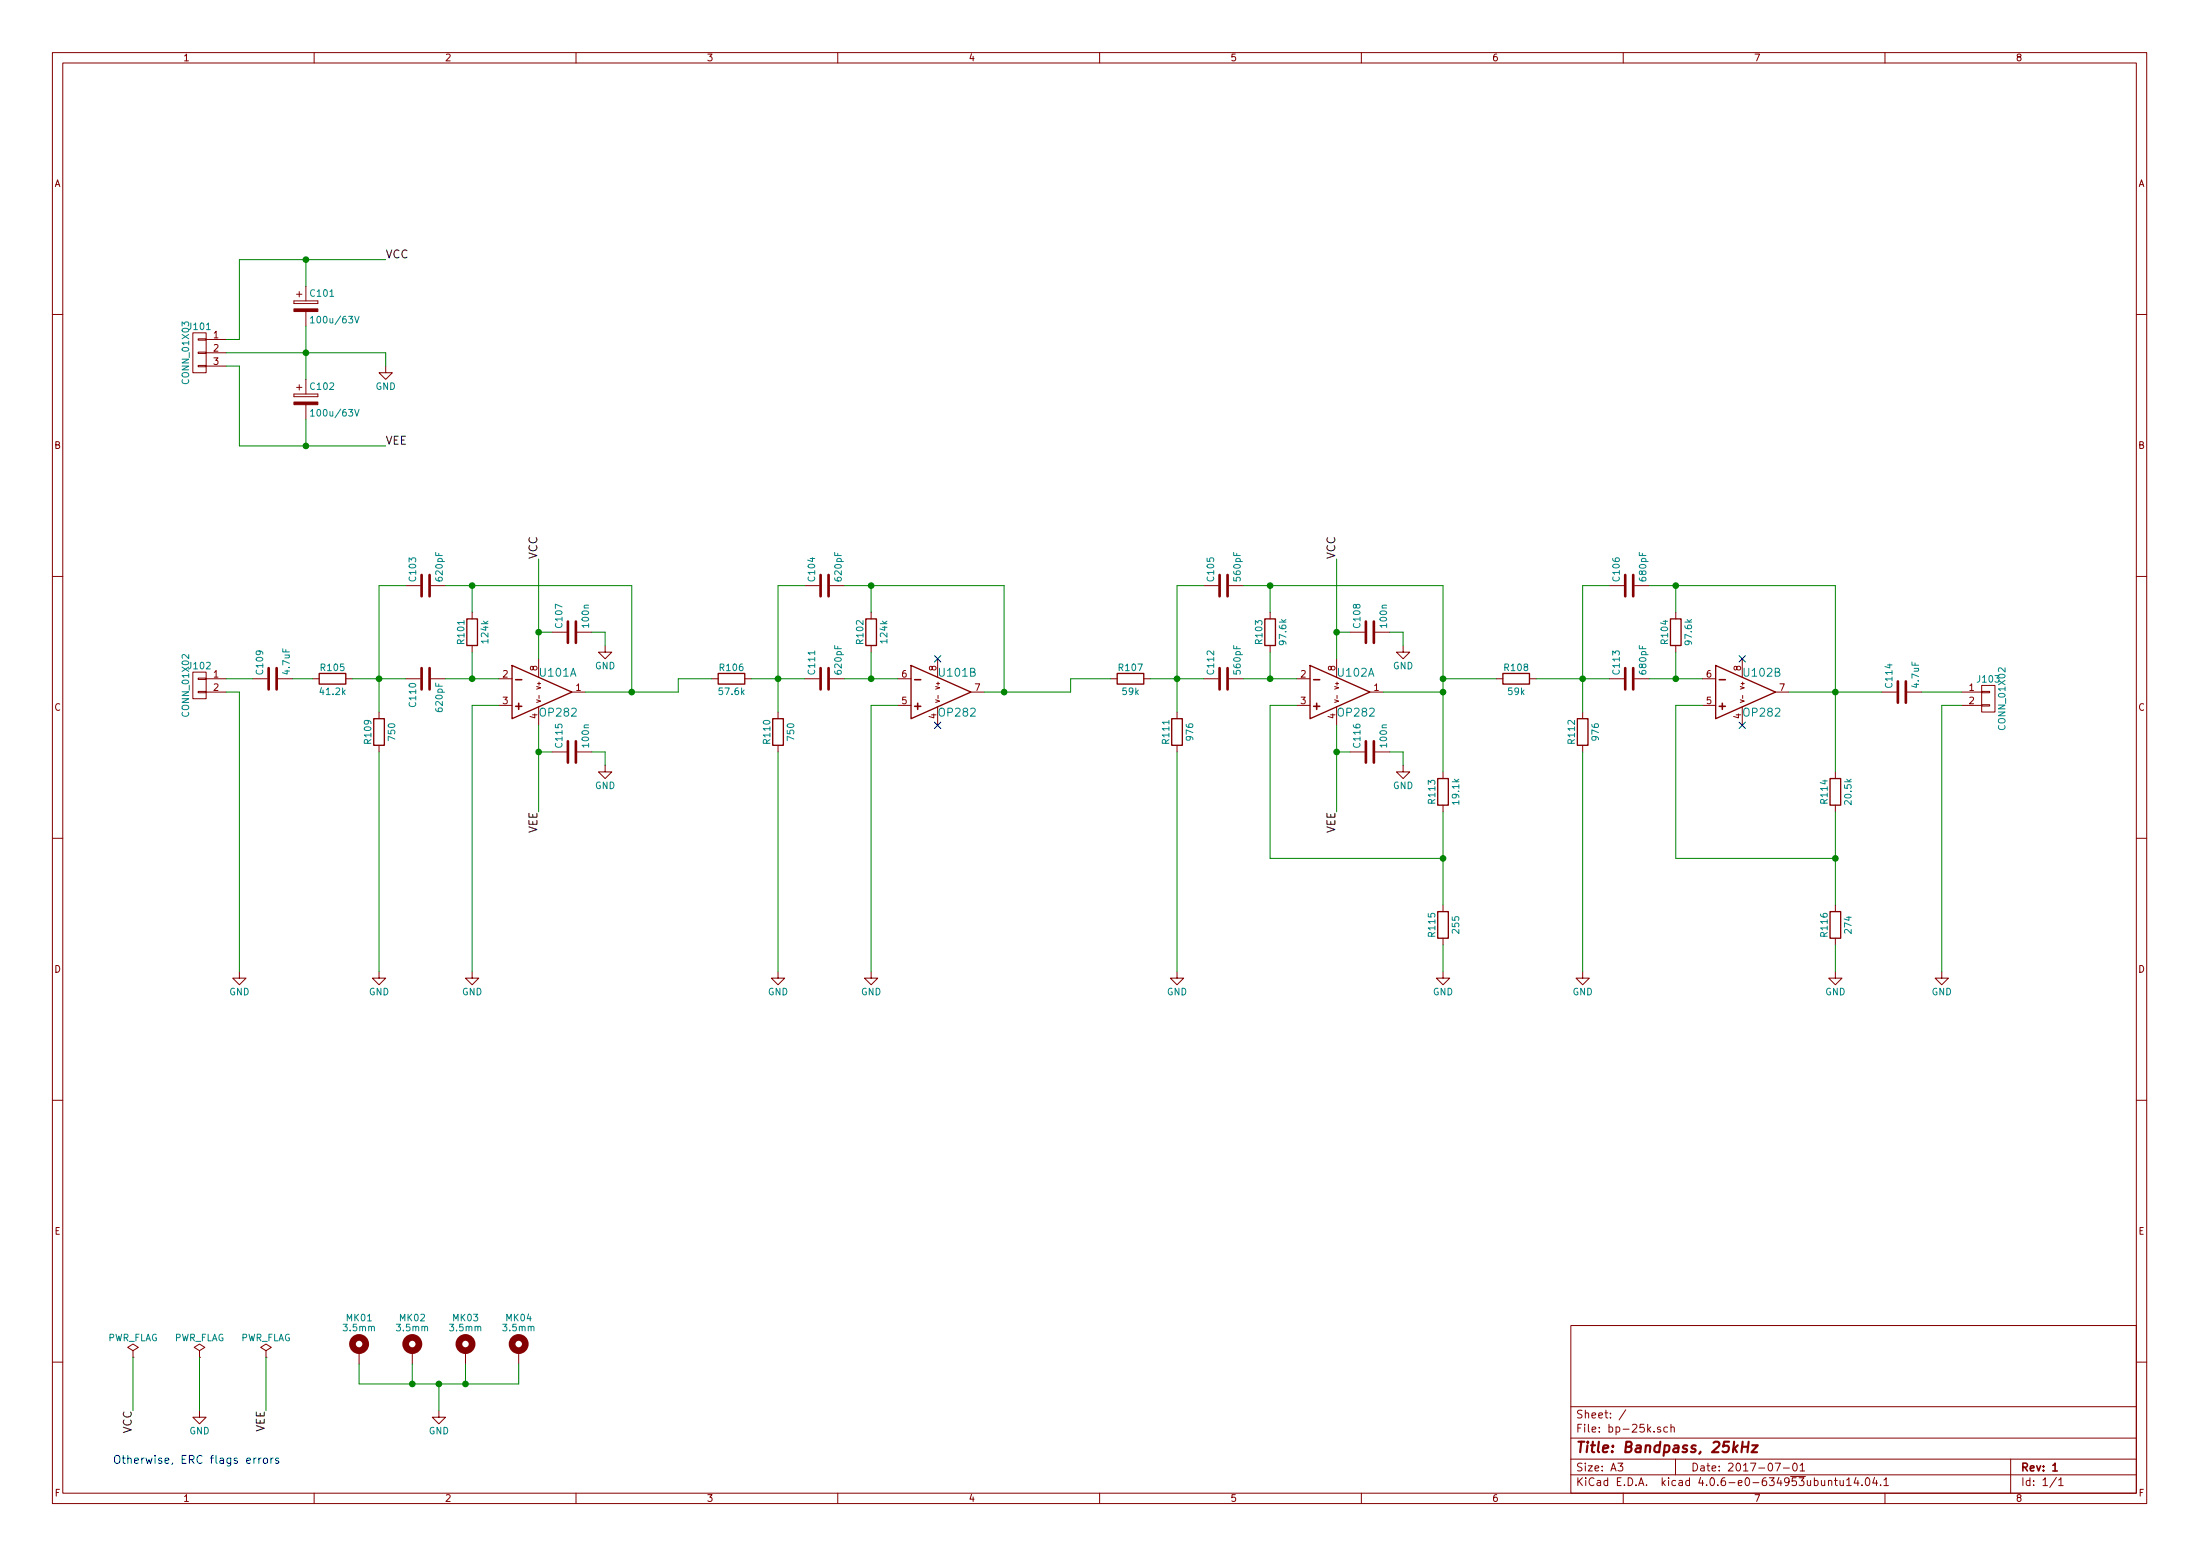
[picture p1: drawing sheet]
EESchema Schematic File Version 2
LIBS:power
LIBS:device
LIBS:transistors
LIBS:conn
LIBS:linear
LIBS:regul
LIBS:74xx
LIBS:cmos4000
LIBS:adc-dac
LIBS:memory
LIBS:xilinx
LIBS:microcontrollers
LIBS:dsp
LIBS:microchip
LIBS:analog_switches
LIBS:motorola
LIBS:texas
LIBS:intel
LIBS:audio
LIBS:interface
LIBS:digital-audio
LIBS:philips
LIBS:display
LIBS:cypress
LIBS:siliconi
LIBS:opto
LIBS:atmel
LIBS:contrib
LIBS:valves
LIBS:fan-controller_parts
LIBS:74xgxx
LIBS:ac-dc
LIBS:actel
LIBS:allegro
LIBS:Altera
LIBS:analog_devices
LIBS:battery_management
LIBS:bbd
LIBS:bosch
LIBS:brooktre
LIBS:cmos_ieee
LIBS:dc-dc
LIBS:diode
LIBS:elec-unifil
LIBS:ESD_Protection
LIBS:ftdi
LIBS:gennum
LIBS:graphic
LIBS:hc11
LIBS:infineon
LIBS:intersil
LIBS:ir
LIBS:Lattice
LIBS:leds
LIBS:LEM
LIBS:logo
LIBS:maxim
LIBS:mechanical
LIBS:microchip_dspic33dsc
LIBS:microchip_pic10mcu
LIBS:microchip_pic12mcu
LIBS:microchip_pic16mcu
LIBS:microchip_pic18mcu
LIBS:microchip_pic24mcu
LIBS:microchip_pic32mcu
LIBS:modules
LIBS:motor_drivers
LIBS:motors
LIBS:msp430
LIBS:nordicsemi
LIBS:nxp
LIBS:nxp_armmcu
LIBS:onsemi
LIBS:Oscillators
LIBS:powerint
LIBS:Power_Management
LIBS:pspice
LIBS:references
LIBS:relays
LIBS:rfcom
LIBS:RFSolutions
LIBS:sensors
LIBS:silabs
LIBS:stm8
LIBS:stm32
LIBS:supertex
LIBS:switches
LIBS:transf
LIBS:triac_thyristor
LIBS:ttl_ieee
LIBS:video
LIBS:wiznet
LIBS:Worldsemi
LIBS:Xicor
LIBS:zetex
LIBS:Zilog
LIBS:bp-15k-cache
EELAYER 25 0
EELAYER END
$Descr A3 16535 11693
encoding utf-8
Sheet 1 1
Title "Bandpass, 25kHz"
Date "2017-07-01"
Rev "1"
Comp ""
Comment1 ""
Comment2 ""
Comment3 ""
Comment4 ""
$EndDescr
$Comp
L OP282 U101
U 1 1
P 4050 5200
F 0 "U101" H 4050 5350 60  0000 L CNN
F 1 "OP282" H 4050 5050 60  0000 L CNN
F 2 "Housings_SOIC:SOIC-8_3.9x4.9mm_Pitch1.27mm" H 4250 5200 60  0001 C CNN
F 3 "" H 4250 5200 60  0001 C CNN
	1    4050 5200
	1    0    0    -1  
$EndComp
$Comp
L OP282 U101
U 2 1
P 7050 5200
F 0 "U101" H 7050 5350 60  0000 L CNN
F 1 "OP282" H 7050 5050 60  0000 L CNN
F 2 "Housings_SOIC:SOIC-8_3.9x4.9mm_Pitch1.27mm" H 7250 5200 60  0001 C CNN
F 3 "" H 7250 5200 60  0001 C CNN
	2    7050 5200
	1    0    0    -1  
$EndComp
$Comp
L OP282 U102
U 1 1
P 10050 5200
F 0 "U102" H 10050 5350 60  0000 L CNN
F 1 "OP282" H 10050 5050 60  0000 L CNN
F 2 "Housings_SOIC:SOIC-8_3.9x4.9mm_Pitch1.27mm" H 10250 5200 60  0001 C CNN
F 3 "" H 10250 5200 60  0001 C CNN
	1    10050 5200
	1    0    0    -1  
$EndComp
$Comp
L OP282 U102
U 2 1
P 13100 5200
F 0 "U102" H 13100 5350 60  0000 L CNN
F 1 "OP282" H 13100 5050 60  0000 L CNN
F 2 "Housings_SOIC:SOIC-8_3.9x4.9mm_Pitch1.27mm" H 13300 5200 60  0001 C CNN
F 3 "" H 13300 5200 60  0001 C CNN
	2    13100 5200
	1    0    0    -1  
$EndComp
$Comp
L C C103
U 1 1
P 3200 4400
F 0 "C103" H 3225 4500 50  0000 L CNN
F 1 "620pF" H 3225 4300 50  0000 L CNN
F 2 "Capacitors_SMD:C_0603_HandSoldering" H 3238 4250 50  0001 C CNN
F 3 "" H 3200 4400 50  0001 C CNN
	1    3200 4400
	0    -1   -1   0   
$EndComp
$Comp
L C C110
U 1 1
P 3200 5100
F 0 "C110" H 3225 5200 50  0000 L CNN
F 1 "620pF" H 3225 5000 50  0000 L CNN
F 2 "Capacitors_SMD:C_0603_HandSoldering" H 3238 4950 50  0001 C CNN
F 3 "" H 3200 5100 50  0001 C CNN
	1    3200 5100
	0    -1   1    0   
$EndComp
$Comp
L R R101
U 1 1
P 3550 4750
F 0 "R101" V 3630 4750 50  0000 C CNN
F 1 "124k" V 3450 4750 50  0000 C CNN
F 2 "Resistors_SMD:R_0201" V 3480 4750 50  0001 C CNN
F 3 "" H 3550 4750 50  0001 C CNN
	1    3550 4750
	-1   0    0    -1  
$EndComp
$Comp
L R R109
U 1 1
P 2850 5500
F 0 "R109" V 2930 5500 50  0000 C CNN
F 1 "750" V 2750 5500 50  0000 C CNN
F 2 "Resistors_SMD:R_0201" V 2780 5500 50  0001 C CNN
F 3 "" H 2850 5500 50  0001 C CNN
	1    2850 5500
	-1   0    0    -1  
$EndComp
$Comp
L GND #PWR01
U 1 1
P 2850 7300
F 0 "#PWR01" H 2850 7050 50  0001 C CNN
F 1 "GND" H 2850 7150 50  0000 C CNN
F 2 "" H 2850 7300 50  0001 C CNN
F 3 "" H 2850 7300 50  0001 C CNN
	1    2850 7300
	1    0    0    -1  
$EndComp
$Comp
L GND #PWR02
U 1 1
P 3550 7300
F 0 "#PWR02" H 3550 7050 50  0001 C CNN
F 1 "GND" H 3550 7150 50  0000 C CNN
F 2 "" H 3550 7300 50  0001 C CNN
F 3 "" H 3550 7300 50  0001 C CNN
	1    3550 7300
	1    0    0    -1  
$EndComp
$Comp
L R R105
U 1 1
P 2500 5100
F 0 "R105" V 2580 5100 50  0000 C CNN
F 1 "41.2k" V 2400 5100 50  0000 C CNN
F 2 "Resistors_SMD:R_0201" V 2430 5100 50  0001 C CNN
F 3 "" H 2500 5100 50  0001 C CNN
	1    2500 5100
	0    -1   -1   0   
$EndComp
$Comp
L CONN_01X03 J101
U 1 1
P 1500 2650
F 0 "J101" H 1500 2850 50  0000 C CNN
F 1 "CONN_01X03" V 1600 2650 50  0000 C CNN
F 2 "Pin_Headers:Pin_Header_Straight_1x03_Pitch2.54mm" H 1500 2650 50  0001 C CNN
F 3 "" H 1500 2650 50  0001 C CNN
	1    1500 2650
	-1   0    0    -1  
$EndComp
$Comp
L CONN_01X02 J102
U 1 1
P 1500 5150
F 0 "J102" H 1500 5300 50  0000 C CNN
F 1 "CONN_01X02" V 1600 5150 50  0000 C CNN
F 2 "Pin_Headers:Pin_Header_Straight_1x02_Pitch2.54mm" H 1500 5150 50  0001 C CNN
F 3 "" H 1500 5150 50  0001 C CNN
	1    1500 5150
	-1   0    0    -1  
$EndComp
$Comp
L CONN_01X02 J103
U 1 1
P 14950 5250
F 0 "J103" H 14950 5400 50  0000 C CNN
F 1 "CONN_01X02" V 15050 5250 50  0000 C CNN
F 2 "Pin_Headers:Pin_Header_Straight_1x02_Pitch2.54mm" H 14950 5250 50  0001 C CNN
F 3 "" H 14950 5250 50  0001 C CNN
	1    14950 5250
	1    0    0    -1  
$EndComp
$Comp
L GND #PWR03
U 1 1
P 2900 2750
F 0 "#PWR03" H 2900 2500 50  0001 C CNN
F 1 "GND" H 2900 2600 50  0000 C CNN
F 2 "" H 2900 2750 50  0001 C CNN
F 3 "" H 2900 2750 50  0001 C CNN
	1    2900 2750
	1    0    0    -1  
$EndComp
$Comp
L GND #PWR04
U 1 1
P 1800 7300
F 0 "#PWR04" H 1800 7050 50  0001 C CNN
F 1 "GND" H 1800 7150 50  0000 C CNN
F 2 "" H 1800 7300 50  0001 C CNN
F 3 "" H 1800 7300 50  0001 C CNN
	1    1800 7300
	1    0    0    -1  
$EndComp
$Comp
L C C109
U 1 1
P 2050 5100
F 0 "C109" H 2075 5200 50  0000 L CNN
F 1 "4.7uF" H 2075 5000 50  0000 L CNN
F 2 "Capacitors_SMD:C_1206_HandSoldering" H 2088 4950 50  0001 C CNN
F 3 "" H 2050 5100 50  0001 C CNN
	1    2050 5100
	0    -1   -1   0   
$EndComp
$Comp
L CP C101
U 1 1
P 2300 2300
F 0 "C101" H 2325 2400 50  0000 L CNN
F 1 "100u/63V" H 2325 2200 50  0000 L CNN
F 2 "Capacitors_SMD:CP_Elec_6.3x7.7" H 2338 2150 50  0001 C CNN
F 3 "" H 2300 2300 50  0001 C CNN
	1    2300 2300
	1    0    0    -1  
$EndComp
$Comp
L CP C102
U 1 1
P 2300 3000
F 0 "C102" H 2325 3100 50  0000 L CNN
F 1 "100u/63V" H 2325 2900 50  0000 L CNN
F 2 "Capacitors_SMD:CP_Elec_6.3x7.7" H 2338 2850 50  0001 C CNN
F 3 "" H 2300 3000 50  0001 C CNN
	1    2300 3000
	1    0    0    -1  
$EndComp
Text Label 2900 1950 0    60   ~ 0
VCC
Text Label 2900 3350 0    60   ~ 0
VEE
$Comp
L C C107
U 1 1
P 4300 4750
F 0 "C107" H 4325 4850 50  0000 L CNN
F 1 "100n" H 4325 4650 50  0000 L CNN
F 2 "Capacitors_SMD:C_1812_HandSoldering" H 4338 4600 50  0001 C CNN
F 3 "" H 4300 4750 50  0001 C CNN
	1    4300 4750
	0    -1   -1   0   
$EndComp
$Comp
L C C115
U 1 1
P 4300 5650
F 0 "C115" H 4325 5750 50  0000 L CNN
F 1 "100n" H 4325 5550 50  0000 L CNN
F 2 "Capacitors_SMD:C_1812_HandSoldering" H 4338 5500 50  0001 C CNN
F 3 "" H 4300 5650 50  0001 C CNN
	1    4300 5650
	0    -1   -1   0   
$EndComp
$Comp
L GND #PWR05
U 1 1
P 4550 4850
F 0 "#PWR05" H 4550 4600 50  0001 C CNN
F 1 "GND" H 4550 4700 50  0000 C CNN
F 2 "" H 4550 4850 50  0001 C CNN
F 3 "" H 4550 4850 50  0001 C CNN
	1    4550 4850
	1    0    0    -1  
$EndComp
$Comp
L GND #PWR06
U 1 1
P 4550 5750
F 0 "#PWR06" H 4550 5500 50  0001 C CNN
F 1 "GND" H 4550 5600 50  0000 C CNN
F 2 "" H 4550 5750 50  0001 C CNN
F 3 "" H 4550 5750 50  0001 C CNN
	1    4550 5750
	1    0    0    -1  
$EndComp
Text Label 4050 4200 1    60   ~ 0
VCC
Text Label 4050 6100 3    60   ~ 0
VEE
$Comp
L R R102
U 1 1
P 6550 4750
F 0 "R102" V 6630 4750 50  0000 C CNN
F 1 "124k" V 6450 4750 50  0000 C CNN
F 2 "Resistors_SMD:R_0201" V 6480 4750 50  0001 C CNN
F 3 "" H 6550 4750 50  0001 C CNN
	1    6550 4750
	-1   0    0    -1  
$EndComp
$Comp
L C C104
U 1 1
P 6200 4400
F 0 "C104" H 6225 4500 50  0000 L CNN
F 1 "620pF" H 6225 4300 50  0000 L CNN
F 2 "Capacitors_SMD:C_0603_HandSoldering" H 6238 4250 50  0001 C CNN
F 3 "" H 6200 4400 50  0001 C CNN
	1    6200 4400
	0    -1   -1   0   
$EndComp
$Comp
L C C111
U 1 1
P 6200 5100
F 0 "C111" H 6225 5200 50  0000 L CNN
F 1 "620pF" H 6225 5000 50  0000 L CNN
F 2 "Capacitors_SMD:C_0603_HandSoldering" H 6238 4950 50  0001 C CNN
F 3 "" H 6200 5100 50  0001 C CNN
	1    6200 5100
	0    -1   -1   0   
$EndComp
$Comp
L R R106
U 1 1
P 5500 5100
F 0 "R106" V 5580 5100 50  0000 C CNN
F 1 "57.6k" V 5400 5100 50  0000 C CNN
F 2 "Resistors_SMD:R_0201" V 5430 5100 50  0001 C CNN
F 3 "" H 5500 5100 50  0001 C CNN
	1    5500 5100
	0    -1   -1   0   
$EndComp
$Comp
L R R110
U 1 1
P 5850 5500
F 0 "R110" V 5930 5500 50  0000 C CNN
F 1 "750" V 5750 5500 50  0000 C CNN
F 2 "Resistors_SMD:R_0201" V 5780 5500 50  0001 C CNN
F 3 "" H 5850 5500 50  0001 C CNN
	1    5850 5500
	-1   0    0    -1  
$EndComp
$Comp
L GND #PWR07
U 1 1
P 5850 7300
F 0 "#PWR07" H 5850 7050 50  0001 C CNN
F 1 "GND" H 5850 7150 50  0000 C CNN
F 2 "" H 5850 7300 50  0001 C CNN
F 3 "" H 5850 7300 50  0001 C CNN
	1    5850 7300
	1    0    0    -1  
$EndComp
$Comp
L GND #PWR08
U 1 1
P 6550 7300
F 0 "#PWR08" H 6550 7050 50  0001 C CNN
F 1 "GND" H 6550 7150 50  0000 C CNN
F 2 "" H 6550 7300 50  0001 C CNN
F 3 "" H 6550 7300 50  0001 C CNN
	1    6550 7300
	1    0    0    -1  
$EndComp
NoConn ~ 7050 4950
NoConn ~ 7050 5450
$Comp
L R R103
U 1 1
P 9550 4750
F 0 "R103" V 9630 4750 50  0000 C CNN
F 1 "97.6k" V 9450 4750 50  0000 C CNN
F 2 "Resistors_SMD:R_0201" V 9480 4750 50  0001 C CNN
F 3 "" H 9550 4750 50  0001 C CNN
	1    9550 4750
	-1   0    0    -1  
$EndComp
$Comp
L C C105
U 1 1
P 9200 4400
F 0 "C105" H 9225 4500 50  0000 L CNN
F 1 "560pF" H 9225 4300 50  0000 L CNN
F 2 "Capacitors_SMD:C_0805_HandSoldering" H 9238 4250 50  0001 C CNN
F 3 "" H 9200 4400 50  0001 C CNN
	1    9200 4400
	0    -1   -1   0   
$EndComp
$Comp
L C C112
U 1 1
P 9200 5100
F 0 "C112" H 9225 5200 50  0000 L CNN
F 1 "560pF" H 9225 5000 50  0000 L CNN
F 2 "Capacitors_SMD:C_0805_HandSoldering" H 9238 4950 50  0001 C CNN
F 3 "" H 9200 5100 50  0001 C CNN
	1    9200 5100
	0    -1   -1   0   
$EndComp
$Comp
L R R111
U 1 1
P 8850 5500
F 0 "R111" V 8930 5500 50  0000 C CNN
F 1 "976" V 8750 5500 50  0000 C CNN
F 2 "Resistors_SMD:R_0201" V 8780 5500 50  0001 C CNN
F 3 "" H 8850 5500 50  0001 C CNN
	1    8850 5500
	-1   0    0    -1  
$EndComp
$Comp
L GND #PWR09
U 1 1
P 8850 7300
F 0 "#PWR09" H 8850 7050 50  0001 C CNN
F 1 "GND" H 8850 7150 50  0000 C CNN
F 2 "" H 8850 7300 50  0001 C CNN
F 3 "" H 8850 7300 50  0001 C CNN
	1    8850 7300
	1    0    0    -1  
$EndComp
$Comp
L GND #PWR010
U 1 1
P 10850 7300
F 0 "#PWR010" H 10850 7050 50  0001 C CNN
F 1 "GND" H 10850 7150 50  0000 C CNN
F 2 "" H 10850 7300 50  0001 C CNN
F 3 "" H 10850 7300 50  0001 C CNN
	1    10850 7300
	1    0    0    -1  
$EndComp
$Comp
L R R107
U 1 1
P 8500 5100
F 0 "R107" V 8580 5100 50  0000 C CNN
F 1 "59k" V 8400 5100 50  0000 C CNN
F 2 "Resistors_SMD:R_0201" V 8430 5100 50  0001 C CNN
F 3 "" H 8500 5100 50  0001 C CNN
	1    8500 5100
	0    -1   -1   0   
$EndComp
$Comp
L C C108
U 1 1
P 10300 4750
F 0 "C108" H 10325 4850 50  0000 L CNN
F 1 "100n" H 10325 4650 50  0000 L CNN
F 2 "Capacitors_SMD:C_1812_HandSoldering" H 10338 4600 50  0001 C CNN
F 3 "" H 10300 4750 50  0001 C CNN
	1    10300 4750
	0    -1   -1   0   
$EndComp
$Comp
L C C116
U 1 1
P 10300 5650
F 0 "C116" H 10325 5750 50  0000 L CNN
F 1 "100n" H 10325 5550 50  0000 L CNN
F 2 "Capacitors_SMD:C_1812_HandSoldering" H 10338 5500 50  0001 C CNN
F 3 "" H 10300 5650 50  0001 C CNN
	1    10300 5650
	0    -1   -1   0   
$EndComp
$Comp
L GND #PWR011
U 1 1
P 10550 4850
F 0 "#PWR011" H 10550 4600 50  0001 C CNN
F 1 "GND" H 10550 4700 50  0000 C CNN
F 2 "" H 10550 4850 50  0001 C CNN
F 3 "" H 10550 4850 50  0001 C CNN
	1    10550 4850
	1    0    0    -1  
$EndComp
$Comp
L GND #PWR012
U 1 1
P 10550 5750
F 0 "#PWR012" H 10550 5500 50  0001 C CNN
F 1 "GND" H 10550 5600 50  0000 C CNN
F 2 "" H 10550 5750 50  0001 C CNN
F 3 "" H 10550 5750 50  0001 C CNN
	1    10550 5750
	1    0    0    -1  
$EndComp
Text Label 10050 4200 1    60   ~ 0
VCC
Text Label 10050 6100 3    60   ~ 0
VEE
$Comp
L R R113
U 1 1
P 10850 5950
F 0 "R113" V 10930 5950 50  0000 C CNN
F 1 "19.1k" V 10750 5950 50  0000 C CNN
F 2 "Resistors_SMD:R_0201" V 10780 5950 50  0001 C CNN
F 3 "" H 10850 5950 50  0001 C CNN
	1    10850 5950
	-1   0    0    -1  
$EndComp
$Comp
L R R115
U 1 1
P 10850 6950
F 0 "R115" V 10930 6950 50  0000 C CNN
F 1 "255" V 10750 6950 50  0000 C CNN
F 2 "Resistors_SMD:R_0201" V 10780 6950 50  0001 C CNN
F 3 "" H 10850 6950 50  0001 C CNN
	1    10850 6950
	-1   0    0    -1  
$EndComp
$Comp
L R R104
U 1 1
P 12600 4750
F 0 "R104" V 12680 4750 50  0000 C CNN
F 1 "97.6k" V 12500 4750 50  0000 C CNN
F 2 "Resistors_SMD:R_0201" V 12530 4750 50  0001 C CNN
F 3 "" H 12600 4750 50  0001 C CNN
	1    12600 4750
	-1   0    0    -1  
$EndComp
$Comp
L C C106
U 1 1
P 12250 4400
F 0 "C106" H 12275 4500 50  0000 L CNN
F 1 "680pF" H 12275 4300 50  0000 L CNN
F 2 "Capacitors_SMD:C_0805_HandSoldering" H 12288 4250 50  0001 C CNN
F 3 "" H 12250 4400 50  0001 C CNN
	1    12250 4400
	0    -1   -1   0   
$EndComp
$Comp
L C C113
U 1 1
P 12250 5100
F 0 "C113" H 12275 5200 50  0000 L CNN
F 1 "680pF" H 12275 5000 50  0000 L CNN
F 2 "Capacitors_SMD:C_0805_HandSoldering" H 12288 4950 50  0001 C CNN
F 3 "" H 12250 5100 50  0001 C CNN
	1    12250 5100
	0    -1   -1   0   
$EndComp
$Comp
L R R112
U 1 1
P 11900 5500
F 0 "R112" V 11980 5500 50  0000 C CNN
F 1 "976" V 11800 5500 50  0000 C CNN
F 2 "Resistors_SMD:R_0201" V 11830 5500 50  0001 C CNN
F 3 "" H 11900 5500 50  0001 C CNN
	1    11900 5500
	-1   0    0    -1  
$EndComp
$Comp
L GND #PWR013
U 1 1
P 11900 7300
F 0 "#PWR013" H 11900 7050 50  0001 C CNN
F 1 "GND" H 11900 7150 50  0000 C CNN
F 2 "" H 11900 7300 50  0001 C CNN
F 3 "" H 11900 7300 50  0001 C CNN
	1    11900 7300
	1    0    0    -1  
$EndComp
$Comp
L GND #PWR014
U 1 1
P 13800 7300
F 0 "#PWR014" H 13800 7050 50  0001 C CNN
F 1 "GND" H 13800 7150 50  0000 C CNN
F 2 "" H 13800 7300 50  0001 C CNN
F 3 "" H 13800 7300 50  0001 C CNN
	1    13800 7300
	1    0    0    -1  
$EndComp
$Comp
L R R108
U 1 1
P 11400 5100
F 0 "R108" V 11480 5100 50  0000 C CNN
F 1 "59k" V 11300 5100 50  0000 C CNN
F 2 "Resistors_SMD:R_0201" V 11330 5100 50  0001 C CNN
F 3 "" H 11400 5100 50  0001 C CNN
	1    11400 5100
	0    -1   -1   0   
$EndComp
$Comp
L R R114
U 1 1
P 13800 5950
F 0 "R114" V 13880 5950 50  0000 C CNN
F 1 "20.5k" V 13700 5950 50  0000 C CNN
F 2 "Resistors_SMD:R_0201" V 13730 5950 50  0001 C CNN
F 3 "" H 13800 5950 50  0001 C CNN
	1    13800 5950
	-1   0    0    -1  
$EndComp
$Comp
L R R116
U 1 1
P 13800 6950
F 0 "R116" V 13880 6950 50  0000 C CNN
F 1 "274" V 13700 6950 50  0000 C CNN
F 2 "Resistors_SMD:R_0201" V 13730 6950 50  0001 C CNN
F 3 "" H 13800 6950 50  0001 C CNN
	1    13800 6950
	-1   0    0    -1  
$EndComp
NoConn ~ 13100 4950
NoConn ~ 13100 5450
$Comp
L C C114
U 1 1
P 14300 5200
F 0 "C114" H 14325 5300 50  0000 L CNN
F 1 "4.7uF" H 14325 5100 50  0000 L CNN
F 2 "Capacitors_SMD:C_1206_HandSoldering" H 14338 5050 50  0001 C CNN
F 3 "" H 14300 5200 50  0001 C CNN
	1    14300 5200
	0    -1   -1   0   
$EndComp
$Comp
L GND #PWR015
U 1 1
P 14600 7300
F 0 "#PWR015" H 14600 7050 50  0001 C CNN
F 1 "GND" H 14600 7150 50  0000 C CNN
F 2 "" H 14600 7300 50  0001 C CNN
F 3 "" H 14600 7300 50  0001 C CNN
	1    14600 7300
	1    0    0    -1  
$EndComp
$Comp
L PWR_FLAG #FLG016
U 1 1
P 2000 10200
F 0 "#FLG016" H 2000 10275 50  0001 C CNN
F 1 "PWR_FLAG" H 2000 10350 50  0000 C CNN
F 2 "" H 2000 10200 50  0001 C CNN
F 3 "" H 2000 10200 50  0001 C CNN
	1    2000 10200
	1    0    0    -1  
$EndComp
$Comp
L PWR_FLAG #FLG017
U 1 1
P 1000 10200
F 0 "#FLG017" H 1000 10275 50  0001 C CNN
F 1 "PWR_FLAG" H 1000 10350 50  0000 C CNN
F 2 "" H 1000 10200 50  0001 C CNN
F 3 "" H 1000 10200 50  0001 C CNN
	1    1000 10200
	1    0    0    -1  
$EndComp
$Comp
L PWR_FLAG #FLG018
U 1 1
P 1500 10200
F 0 "#FLG018" H 1500 10275 50  0001 C CNN
F 1 "PWR_FLAG" H 1500 10350 50  0000 C CNN
F 2 "" H 1500 10200 50  0001 C CNN
F 3 "" H 1500 10200 50  0001 C CNN
	1    1500 10200
	1    0    0    -1  
$EndComp
Wire Wire Line
	3050 4400 2850 4400
Wire Wire Line
	2850 4400 2850 5350
Wire Wire Line
	2650 5100 3050 5100
Wire Wire Line
	3350 4400 4750 4400
Wire Wire Line
	3550 4400 3550 4600
Wire Wire Line
	3350 5100 3750 5100
Wire Wire Line
	3550 5100 3550 4900
Connection ~ 3550 5100
Wire Wire Line
	4750 4400 4750 5200
Wire Wire Line
	4400 5200 5100 5200
Connection ~ 3550 4400
Connection ~ 2850 5100
Wire Wire Line
	2850 5650 2850 7300
Wire Wire Line
	3750 5300 3550 5300
Wire Wire Line
	3550 5300 3550 7300
Wire Wire Line
	2200 5100 2350 5100
Wire Wire Line
	1800 5200 1800 7300
Connection ~ 2300 2650
Wire Wire Line
	2900 2650 2900 2750
Wire Wire Line
	1800 2750 1800 3350
Wire Wire Line
	1800 3350 2900 3350
Wire Wire Line
	1800 2550 1800 1950
Wire Wire Line
	1800 1950 2900 1950
Wire Wire Line
	2300 1950 2300 2150
Connection ~ 2300 1950
Connection ~ 2300 3350
Wire Wire Line
	4050 4200 4050 4950
Wire Wire Line
	4050 4750 4150 4750
Wire Wire Line
	4050 5450 4050 6100
Wire Wire Line
	4050 5650 4150 5650
Wire Wire Line
	4450 4750 4550 4750
Wire Wire Line
	4550 4750 4550 4850
Wire Wire Line
	4450 5650 4550 5650
Wire Wire Line
	4550 5650 4550 5750
Connection ~ 4050 4750
Connection ~ 4050 5650
Wire Wire Line
	6350 5100 6750 5100
Wire Wire Line
	6550 4900 6550 5100
Connection ~ 6550 5100
Wire Wire Line
	6350 4400 7550 4400
Wire Wire Line
	6550 4400 6550 4600
Wire Wire Line
	6050 4400 5850 4400
Wire Wire Line
	5850 4400 5850 5350
Wire Wire Line
	5650 5100 6050 5100
Connection ~ 5850 5100
Wire Wire Line
	5350 5100 5100 5100
Wire Wire Line
	5100 5100 5100 5200
Connection ~ 4750 5200
Wire Wire Line
	7400 5200 8050 5200
Wire Wire Line
	7550 4400 7550 5200
Connection ~ 6550 4400
Wire Wire Line
	5850 5650 5850 7300
Wire Wire Line
	6750 5300 6550 5300
Wire Wire Line
	6550 5300 6550 7300
Wire Wire Line
	10850 5200 10400 5200
Wire Wire Line
	10850 4400 10850 5800
Wire Wire Line
	9350 4400 10850 4400
Wire Wire Line
	9550 4600 9550 4400
Connection ~ 9550 4400
Wire Wire Line
	9550 4900 9550 5100
Wire Wire Line
	9350 5100 9750 5100
Connection ~ 9550 5100
Wire Wire Line
	9750 5300 9550 5300
Wire Wire Line
	8850 5650 8850 7300
Wire Wire Line
	8650 5100 9050 5100
Wire Wire Line
	8850 4400 8850 5350
Connection ~ 8850 5100
Wire Wire Line
	9050 4400 8850 4400
Wire Wire Line
	8350 5100 8050 5100
Wire Wire Line
	8050 5100 8050 5200
Connection ~ 7550 5200
Wire Wire Line
	10450 4750 10550 4750
Wire Wire Line
	10550 4750 10550 4850
Wire Wire Line
	10450 5650 10550 5650
Wire Wire Line
	10550 5650 10550 5750
Wire Wire Line
	10050 4200 10050 4950
Wire Wire Line
	10050 5450 10050 6100
Wire Wire Line
	10150 4750 10050 4750
Connection ~ 10050 4750
Wire Wire Line
	10150 5650 10050 5650
Connection ~ 10050 5650
Connection ~ 10850 5200
Wire Wire Line
	10850 6100 10850 6800
Wire Wire Line
	10850 7100 10850 7300
Wire Wire Line
	9550 5300 9550 6450
Wire Wire Line
	9550 6450 10850 6450
Connection ~ 10850 6450
Wire Wire Line
	12400 5100 12800 5100
Wire Wire Line
	12600 4900 12600 5100
Connection ~ 12600 5100
Wire Wire Line
	12400 4400 13800 4400
Wire Wire Line
	12600 4400 12600 4600
Wire Wire Line
	12100 4400 11900 4400
Wire Wire Line
	11900 4400 11900 5350
Wire Wire Line
	11550 5100 12100 5100
Connection ~ 11900 5100
Wire Wire Line
	11900 5650 11900 7300
Wire Wire Line
	13450 5200 14150 5200
Wire Wire Line
	13800 4400 13800 5800
Wire Wire Line
	13800 6100 13800 6800
Wire Wire Line
	13800 7100 13800 7300
Wire Wire Line
	11250 5100 10850 5100
Connection ~ 10850 5100
Connection ~ 13800 5200
Connection ~ 12600 4400
Wire Wire Line
	13800 6450 12600 6450
Wire Wire Line
	12600 6450 12600 5300
Wire Wire Line
	12600 5300 12800 5300
Connection ~ 13800 6450
Wire Wire Line
	14450 5200 14750 5200
Wire Wire Line
	14750 5300 14600 5300
Wire Wire Line
	14600 5300 14600 7300
Wire Wire Line
	1000 10200 1000 10600
Wire Wire Line
	2000 10200 2000 10600
$Comp
L GND #PWR019
U 1 1
P 1500 10600
F 0 "#PWR019" H 1500 10350 50  0001 C CNN
F 1 "GND" H 1500 10450 50  0000 C CNN
F 2 "" H 1500 10600 50  0001 C CNN
F 3 "" H 1500 10600 50  0001 C CNN
	1    1500 10600
	1    0    0    -1  
$EndComp
Wire Wire Line
	1500 10200 1500 10600
Text Label 1000 10600 3    60   ~ 0
VCC
Text Label 2000 10600 3    60   ~ 0
VEE
Text Notes 850  11000 0    60   ~ 0
Otherwise, ERC flags errors
Wire Wire Line
	1700 2550 1800 2550
Wire Wire Line
	1700 2650 2900 2650
Wire Wire Line
	1700 2750 1800 2750
Wire Wire Line
	1700 5100 1900 5100
Wire Wire Line
	1700 5200 1800 5200
$Comp
L Mounting_Hole_PAD MK01
U 1 1
P 2700 10150
F 0 "MK01" H 2700 10400 50  0000 C CNN
F 1 "3.5mm" H 2700 10325 50  0000 C CNN
F 2 "Mounting_Holes:MountingHole_3.5mm_Pad_Via" H 2700 10150 50  0001 C CNN
F 3 "" H 2700 10150 50  0001 C CNN
	1    2700 10150
	1    0    0    -1  
$EndComp
$Comp
L Mounting_Hole_PAD MK02
U 1 1
P 3100 10150
F 0 "MK02" H 3100 10400 50  0000 C CNN
F 1 "3.5mm" H 3100 10325 50  0000 C CNN
F 2 "Mounting_Holes:MountingHole_3.5mm_Pad_Via" H 3100 10150 50  0001 C CNN
F 3 "" H 3100 10150 50  0001 C CNN
	1    3100 10150
	1    0    0    -1  
$EndComp
$Comp
L Mounting_Hole_PAD MK03
U 1 1
P 3500 10150
F 0 "MK03" H 3500 10400 50  0000 C CNN
F 1 "3.5mm" H 3500 10325 50  0000 C CNN
F 2 "Mounting_Holes:MountingHole_3.5mm_Pad_Via" H 3500 10150 50  0001 C CNN
F 3 "" H 3500 10150 50  0001 C CNN
	1    3500 10150
	1    0    0    -1  
$EndComp
$Comp
L Mounting_Hole_PAD MK04
U 1 1
P 3900 10150
F 0 "MK04" H 3900 10400 50  0000 C CNN
F 1 "3.5mm" H 3900 10325 50  0000 C CNN
F 2 "Mounting_Holes:MountingHole_3.5mm_Pad_Via" H 3900 10150 50  0001 C CNN
F 3 "" H 3900 10150 50  0001 C CNN
	1    3900 10150
	1    0    0    -1  
$EndComp
$Comp
L GND #PWR020
U 1 1
P 3300 10600
F 0 "#PWR020" H 3300 10350 50  0001 C CNN
F 1 "GND" H 3300 10450 50  0000 C CNN
F 2 "" H 3300 10600 50  0001 C CNN
F 3 "" H 3300 10600 50  0001 C CNN
	1    3300 10600
	1    0    0    -1  
$EndComp
Wire Wire Line
	2700 10250 2700 10400
Wire Wire Line
	2700 10400 3900 10400
Wire Wire Line
	3300 10400 3300 10600
Wire Wire Line
	3100 10250 3100 10400
Connection ~ 3100 10400
Wire Wire Line
	3500 10400 3500 10250
Connection ~ 3300 10400
Wire Wire Line
	3900 10400 3900 10250
Connection ~ 3500 10400
Wire Wire Line
	2300 2450 2300 2850
Wire Wire Line
	2300 3150 2300 3350
$EndSCHEMATC
